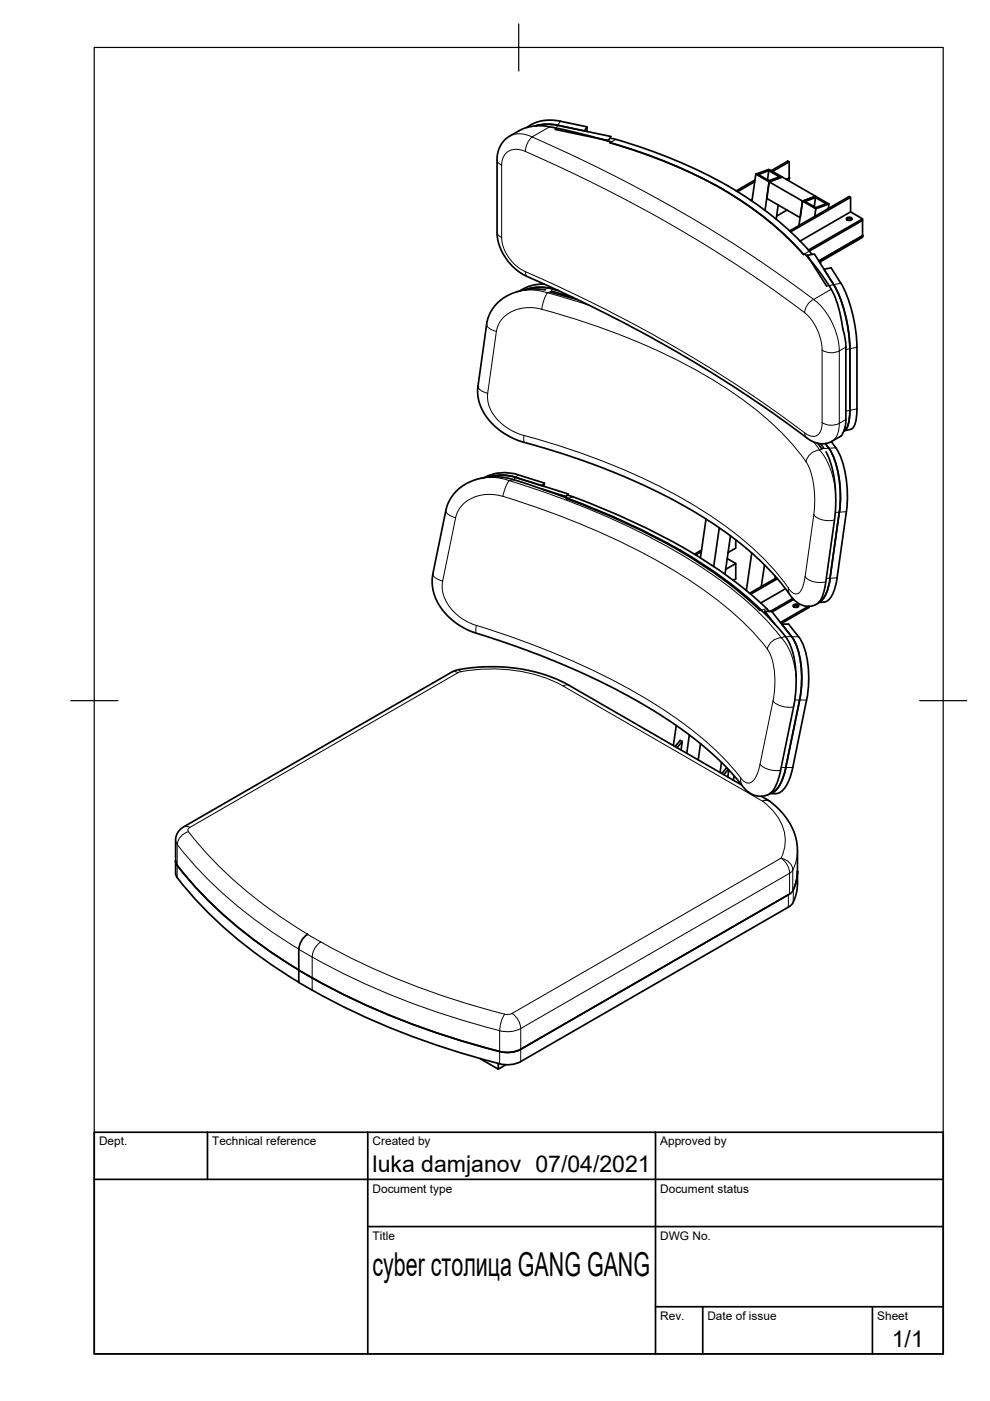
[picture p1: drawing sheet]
<svg xmlns="http://www.w3.org/2000/svg" width="210mm" height="297mm" viewBox="0 0 210 297" stroke-linecap="round" stroke-linejoin="round" font-family="sans-serif">
<!-- layer: Visible -->
<g fill="none" stroke="#000" stroke-width=".36">
<path d="M117.7 27.4l11.3 2.4M118.3 26.6l5.6 1.2 .6-.9M118.3 26.6l11.2 2.3-.5 .9M118.3 26.6l-2.8-.3-2 .4M118.8 25.7l5.7 1.2v1M118.8 25.7a8.7 8.7 0 0 0-7.1 1.3M128.1 29.7l.9 .1M129.3 29.3l1.3 .3M130.6 29.5a111 111 0 0 1 23.8 10M154.4 39.5a69.3 69.3 0 0 1 17.2 13.7M160 38.5l-3.6 2.1M160.1 38.2l-4 2.3"/>
<path d="M160.3 36.9l2.7-1 2.9 1.6-2.8 1.1zM160.3 36.9l-.9 5.7M160.8 37l2.2-.8 2.3 1.3-2.3 .8zM163 36.2l-.3 1.9M163.1 38.6l7.1 4-.5 3.6-7.1-4.1zM163.5 36.2l3.5-2.1 .3 .2-3.5 2.1M167.3 34.3v3.4l-.5 .4 .5-.4v.7M153.3 40.2a68.3 68.3 0 0 1 17.1 13.8l.2-.2a36.5 36.5 0 0 1 6.1 8.4l1.2 3.4 .8 4.1M153.3 40.1a110.5 110.5 0 0 0-23.9-9.8l.2-.2a83 83 0 0 0-15-3.4h-1.3a8.3 8.3 0 0 0-3.3 1.1l-1.9 1.1a5.6 5.6 0 0 0-2.7 5l.1 16.4 .5 2.2 .8 1.5 1 1.5 1.4 1.5 2.5 1.6 9.4 4.3 11 5.4 11.4 6.3 8.2 4.9 7 4.5 5 3.5 7.6 5.5a4.5 4.5 0 0 0 5.1 .6l1.9-1.2 .3-.4a6 6 0 0 0 .7-3.1v-15.9l-.6-3.3M159.5 42.3l-.3 .2M165 43.5l-.4 3M166.9 44.5l-2.2 1.3"/>
<path d="M169.6 51.1l10.7-6.2 2.6 1.5-11.5 6.6M170.2 42.6l2.7-1 2.9 1.7-2.8 1M170.2 42.6l2.7-1-7-4.1-2.8 1.1-.9 6M170.2 42.6l-.8 5.2M170.2 42.6l2.8 1.7M171.2 54.1l.4 .8M172.9 41.9l2.3 1.3-2.2 .8-2.3-1.3 2.2-.8-.3 1.9M173 44.3l-.3 1.6M174 55.4l-.1 .5M175.8 43.3l-.2 .9M179.5 46.5l.6-.1 .5 .1M179.6 46.1a.66 .66 0 0 1 1 .4 .66 .66 0 0 1-.6 .3 .66 .66 0 0 1-.5-.5z"/>
<path d="M180.3 44.9v-3.1l-12.7 7.4M180.3 41.8l-.3-.1-12.6 7.3M182.9 46.4v.3l-11.3 6.5 .5 .7M182.9 46.7v3.3l-9.3 5.3 9.3-5.3v.3l-9.1 5.3M115.4 60.2a8.4 8.4 0 0 0-5.1 1.5M115.7 61.5l-2.1-.2h-1.5l-1.8 .3-1.7 .6-1.7 .9-1.2 .9-1.7 2.1-.8 2.3-1.9 13.9 .1 2.1 .6 2a14.5 14.5 0 0 0 10.5 7.8l10.1 3.1 8.4 3.2 8.8 4 6.6 3.5 5.6 3.6 5.7 4.2 3.3 2.9 2.6 2.6 4.9 6 1.2 .9 1.5 .4 1.2-.2 1-.5 .7-.8 .5-1.5 .4-1.9 1.9-13.5 .3-3.9-.2-3.7-.7-3.8-1.2-3M116.7 61.9l5.7 1.6M117.1 61.8l4.4 1.2M117.2 61.3l1.1 .3M117.2 61.3a9.4 9.4 0 0 0-5.7 .1M178.3 60l-2.1-3.2-1.5 .3 2.1 3.3-4.1-6.6-1.5 .4 4.1 6.5M178.3 60a30.3 30.3 0 0 1 3.4 13.6v14.1a5 5 0 0 1-1 3.2l-1.8 .4a3.8 3.8 0 0 0 1.3-3.3v-14.1a30.3 30.3 0 0 0-3.4-13.6"/>
<path d="M173.4 94l.8 1.2M174 94.1l.7 .9M175 94.1l.7 .9M175.7 95a20.8 20.8 0 0 1 2.4 12.3l-.1 1.3M176.3 93.6a15.9 15.9 0 0 1 3.3 9.8l.1 2.6-.2 2.5-2 14M102.7 101.3a9.1 9.1 0 0 1 7.2-.6l5.5 1.7-.1 .7M103.8 101.1a9.5 9.5 0 0 1 5.6 .1M114.9 103.7l5.1 1.6M115.4 102.4l-.5 .6-5.6-1.8 11.2 3.5-.5 .6M118.5 105l1.5 .3M120.3 105l1.2 .4M120.3 105.6l-.2 .1a132.2 132.2 0 0 1 35.7 19l5.3 4.7"/>
<path d="M120.3 105.6v.1M120.3 105.6v.2M120.3 105.6l-2-.7a88.3 88.3 0 0 0-10.9-3.6l-3.4-.2-2.2 .3-1.5 .5-1.3 .6-1.5 1-1.3 1.3-.6 .8-.7 1.3-.4 1.3-2.7 13.5-.2 2.1 .5 2.3a14 14 0 0 0 10.2 8.5l9.4 3.3 8.5 3.4 9.3 4.3 6.2 3.4 6.1 3.7 5.4 3.9 2.7 2.2 3.3 3.1 5.2 5.8 1.4 .9 1.4 .2 1.1-.1 1-.5 .8-.9 .7-1.5 .7-2.3 2.8-14 .5-3.5-.1-4.3-.6-3.3-1-2.6a25.7 25.7 0 0 0-5.1-5.9l-.6-.6M120.4 105.7a134.8 134.8 0 0 1 34.5 18.1l3.4 2.7 3.1 2.8M121.5 105.3a134.7 134.7 0 0 1 35.7 19.1l3.3 2.8 2.6 2.4M148.7 117l-1.2 .7M148.7 116.6l-1.5 .9M149.7 110.1l-1.2 8.2M152.5 111.9l-1.2 8.2M154.2 118.4l1.8 1.1-2.1 1.2M154.9 113.6l-1.2 8.2M156 114.5v1.7l-1.6 .9"/>
<path d="M156 119.5v3.2l-.5 .3M159.4 117.2l-1.2 8M162.1 119.8l-.7 4.5M177.9 108.6l-1.9 14M161.3 129.3l-.2 .1M161.4 129.4l.1 .1M162.1 129.6l.7 1.2M162.2 129.6h1.4l4.3 5.4M162.2 129.6l2.1 2.7M164.4 122.2l-.1 .5M164.7 122.5l-5.8 3.3M164.8 122.7l-5.6 3.3"/>
<path d="M166.5 124.8l-5.2 3.1M167.9 135a15.8 15.8 0 0 1 2.1 9.6l-.5 3.8-2.9 14.3a8.2 8.2 0 0 1-2.8 5.3l-.5 .2M167.9 135l-2.2-2.7h1.5l2.1 2.7M168.1 126.9l-4.8 2.7M168.2 128.6l.6-.2 .5 .2M168.3 127.1l-4.6 2.6M168.3 128.2a.66 .66 0 0 1 1 .3 .66 .66 0 0 1-.6 .3 .66 .66 0 0 1-.5-.5zM169 128.5v.3M169.3 135a15.8 15.8 0 0 1 2.2 9.6l-.5 3.8M171.4 128.6l-5.9 3.4M171.6 128.6v.2l-5.9 3.4M176 122.6l-.6 2.6a4.2 4.2 0 0 1-1.7 2.4"/>
<path d="M177.5 122.5a8 8 0 0 1-1.9 4.8l-.9 .4h-1.1M143.1 158.3l1.1-1.3 .5 .2-.3 1.8M143.4 153.8l-.6 4.3M144.7 157.2l-1.1 1.3M146.2 155.8l-.6 3.9M148.5 157.7l-.5 3.4M171 148.4l-3.2 15.4a6.3 6.3 0 0 1-2.8 4.4l-1.7 .1M153 161.7l-.3 2.1M154.1 162.8l-1.1 1.2M154.4 163.1l-.9 1.1M154.5 163.2l-.2 1.5M155.6 164.5l-.1 .9"/>
<path d="M157.2 166.4l-36.8-21.3a35.4 35.4 0 0 0-24.2-2.8l-57.5 33.1-.9 1-.5 1.1-.1 5M161.4 168.8l1.7 1 2 1.7 1.8 2.2 1.4 2.5 .6 2.1 .2 1.3v7.8M37.2 182.5l.1 .5a88.8 88.8 0 0 0 26.1 22.7M37.2 182.5l.1 3.1a88.8 88.8 0 0 0 26.1 22.7M65.2 198.1a4.1 4.1 0 0 0-1.8 3.2M65.2 198.1h.1M167.2 192.3l-56.8 32.8-1.1 .4-1.3 .2a10.7 10.7 0 0 1-4.3-.7 161.5 161.5 0 0 1-37.5-15.1M167.4 189.6l-57 32.9-1.1 .4-1.3 .2a10.7 10.7 0 0 1-4.3-.7 161.5 161.5 0 0 1-37.5-15.1M168.1 188.9l-.7 .6M168.2 188.6l.6-1.6 .3-2.3-.3 2.4-.7 1.8M168.2 191.3l-.4 .5-.6 .5M169.1 187.3l-.3 2.3-.6 1.7"/>
<path d="M63.4 205.7v2.6l2.8 1.6M63.4 205.7l2.8 1.6M63.4 201.3v4.4M101.8 224.4l3.8 2.3M105.6 225.5v1.2l1.7-1"/>
</g>
<!-- layer: Visible Narrow -->
<g fill="none" stroke="#000" stroke-width=".21">
<path d="M105.4 33.9a1.36 1.36 0 0 0 1 1.1M108.1 28.9l.1-.1a5.3 5.3 0 0 1 4.6 .2M112.8 29a295.1 295.1 0 0 1 59.7 34.5M112.8 29a4.3 4.3 0 0 0-1.4 3.1M116.5 26.9l-3.7 2.1M118.8 25.7l-1.1 1.7M130.6 29.6l-1.3 .7M105.4 49.2a1.36 1.36 0 0 0 1 1.2M106.4 50.4v-15.5l.1-1 .5-1.1 .8-.7 1.4-.4 1.3 .1a291.1 291.1 0 0 1 60.1 34.5M106.4 50.4l.1 1.3 .3 1.1 1.1 1.9 1.4 1.6 2.1 1.3M111.4 57.6a292.7 292.7 0 0 1 59.2 34.2M111.4 57.6a1.1 1.1 0 0 0 .5 1"/>
<path d="M171.6 53.2l-1.2 .8M103.2 68.7a2.14 2.14 0 0 0 2.1 1.6M109.5 61.9l1.2-.3 2-.1 1.9 .2 1.4 .4M116 62.1l9 2.6M116.1 62.1l-.8 1.4-.4 2M117.1 61.8l-1.1 .3M117.3 61.1l-.6 .8M170.6 66.3l1.4 1.5 1.2 1.8 .8 2.5 .3 1.8v16l-.1 .9-.6 1.2-.9 .5-.8-.1-1.3-.6M172.5 63.5l1.6 1.4 1.8 2.4 1.1 2.5 .8 2.6 .1 1.6v15.8M172.5 63.5a3.4 3.4 0 0 0-1.9 2.8M174.3 74.2a3.7 3.7 0 0 0 3.7 .2M176.2 61.3l-3.7 2.2"/>
<path d="M178.3 60l-3 .7M179.3 73.6l-1.4 .8M181.7 73.6l-2.4 .5M101.4 81.8a2.14 2.14 0 0 0 2 1.6M103.4 83.4l1.8-13.1a6.6 6.6 0 0 1 7.1-5.1l1.2 .1a141 141 0 0 1 40.3 16.9 61.5 61.5 0 0 1 17.1 15.7M103.4 83.4a8.2 8.2 0 0 0 4.5 7.6l1.9 .9 1.3 .4M111.1 92.3a1.62 1.62 0 0 0 .2 1.5M111.1 92.3a135.8 135.8 0 0 1 41.1 18.1 59.6 59.6 0 0 1 15 14.3v.7l.3 .7M170.6 91.8l.1 .6 .4 .4M172.5 93.7l1.3 1.7M173.8 95.4l.9 1.2 1.2 2.4 .8 2.4 .4 2.3M173.8 95.4a2.93 2.93 0 0 0-2.8 2.6l.7 1.5 .6 2.3 .4 2.2v2.5l-.1 2.6-1.9 13.1-.5 2.3-.4 .8-.6 .5h-.9l-1.1-1.1"/>
<path d="M174.3 89.6a3.7 3.7 0 0 0 3.7 .1M174.6 95l-.8 .4M177.2 94.9l-3 .3M177.9 89.8l-.1 1.4-.3 .9a2.69 2.69 0 0 1-1.1 1.5M179.3 88.9l-1.4 .9M181.7 86.7l-2.4 .5M94.5 108.2a2.24 2.24 0 0 0 2.1 1.6M96.6 109.8l-2.7 13.4M102 101.4l2.8-.2 1.1 .2 2 .5M106.6 105.2l-2.3-.4-2.3 .2a6.4 6.4 0 0 0-5.4 4.8M106.6 105.2a151.6 151.6 0 0 1 43.1 20.3 60.9 60.9 0 0 1 13 12.1M107.9 101.9l-.7 1.3-.6 2"/>
<path d="M107.9 101.9a161.8 161.8 0 0 1 42.3 19.3 66.9 66.9 0 0 1 15.5 14M109.9 100.7l-1 1-1 .2M121.5 105.4l-1.2 .3M144.1 116.6v.2M172.5 109.1a4.4 4.4 0 0 0 4.4 1.1M179.5 108.5l-2.4 .2M91.8 121.7a2.24 2.24 0 0 0 2.1 1.5M93.9 123.2a8.3 8.3 0 0 0 4.2 8l2.9 1.4M101 132.6l-.1 1 .1 .7M101 132.6a151.6 151.6 0 0 1 43.1 20.2 60.9 60.9 0 0 1 13 12.2M162.6 129l-1.2 .4M162.7 137.6l.9 1.9 .5 2.5 .2 3.6-.4 3"/>
<path d="M165.7 135.2l1 1.4 .9 1.8 .8 2.7 .4 2.3M165.7 135.2a3.1 3.1 0 0 0-3 2.4M166.5 134.9l-.8 .3M166.6 135h2.7M170.7 122.2a4.4 4.4 0 0 0 4.4 1.2M173.8 127.6l-.9 .6M177.5 122.5l-2.3 .1M95.8 142.5a1.29 1.29 0 0 1 1.3 .1M97.1 142.6l-56.9 32.8a1.29 1.29 0 0 0-1.2-.1M97.2 142l.5 .4M97.6 142.4l-.5 .2M97.6 142.4a33.5 33.5 0 0 1 21.8 3"/>
<path d="M119.4 145.4l42.3 24.5a1.29 1.29 0 0 1 1.3-.2M120.7 145.3a1.29 1.29 0 0 0-1.3 .1M163.9 148.6l-2.8 13.8-.6 1.8-.7 1.2-.8 .6-.9-.1-1-.9M163.9 148.6a4.9 4.9 0 0 0 4.4 1.3M168.5 148.4h2.5M37.2 178.1l.4 1M37.6 179.1v7M37.6 179.1a94.2 94.2 0 0 0 28.6 23.8M40 176.3a92.5 92.5 0 0 0 28 23.4M40 176.3a3.1 3.1 0 0 0-2.4 2.8M40.2 175.4a.59 .59 0 0 0-.2 .9M157.1 165v1l.3 .6"/>
<path d="M161.2 162a4.9 4.9 0 0 0 4.3 1.3M161.7 169.9a1.56 1.56 0 0 1 1.6 0M161.7 169.9a10.7 10.7 0 0 1 4.8 8.9l-.5 2.1-.4 1.1M163.8 167.7l-1.3 .9M165.6 162.7h2.5M68 199.7a159.4 159.4 0 0 0 39 15.3M68 199.7l-1.2 1.3-.4 .9-.2 1M165.6 182l-57 32.9M165.6 182a4.1 4.1 0 0 1 1.8 3.1l.7-.6M165.6 182a2.88 2.88 0 0 1 2.5 2.5M167.2 189.7v2.6M167.4 189.6v-4.4l-57 32.9v7"/>
<path d="M168.1 184.5v4.4M168.2 188.7v2.6M169.1 180.3l-.3 2.4-.7 1.8M66.2 202.9a162.5 162.5 0 0 0 39.7 15.6l.4-1.9 .7-1.6M66.2 202.9v7M108.6 214.9a4.1 4.1 0 0 1 1.8 3.2l-1.8 .6h-1.3l-1.3-.2-.1 7.1M108.6 214.9l-.8 .2-.8-.1"/>
</g>
<!-- layer: Visible -->
<g fill="#000" stroke="#000" stroke-width=".21">
<circle cx="167.3" cy="37.7" r=".17"/>
<circle cx="182.9" cy="50" r=".17"/>
</g>
<!-- layer: Border -->
<path d="M20 10.1h180v276.9h-180zM110 5.1v10M15 148.6h10M195 148.6h10" fill="none" stroke="#000" stroke-width=".25"/>
<!-- layer: TitleBlock -->
<path d="M20 240.1h180v46.9h-180zM20 250h180M44 240.1v9.9M78 240.1v46.9M139 240.1v46.9M78 260.1h122M139 277.1h61M149 277.1v9.9M185 277.1v9.9" fill="none" stroke="#000" stroke-width=".36"/>
<text font-size="7" x="79" y="270.6">cyber столица GANG GANG</text>
<g font-size="4.9">
<text x="79" y="248.5">luka damjanov 07/04/2021</text>
<text x="189.1" y="285.7">1/1</text>
</g>
<g font-size="2.5">
<text x="21" y="242.9">Dept.</text>
<text x="45" y="242.9">Technical reference</text>
<text x="79" y="242.9">Created by</text>
<text x="140" y="242.9">Approved by</text>
<text x="79" y="252.8">Document type</text>
<text x="140" y="252.8">Document status</text>
<text x="79" y="262.9">Title</text>
<text x="140" y="262.9">DWG No.</text>
<text x="140" y="279.9">Rev.</text>
<text x="150" y="279.9">Date of issue</text>
<text x="186" y="279.9">Sheet</text>
</g>
</svg>
